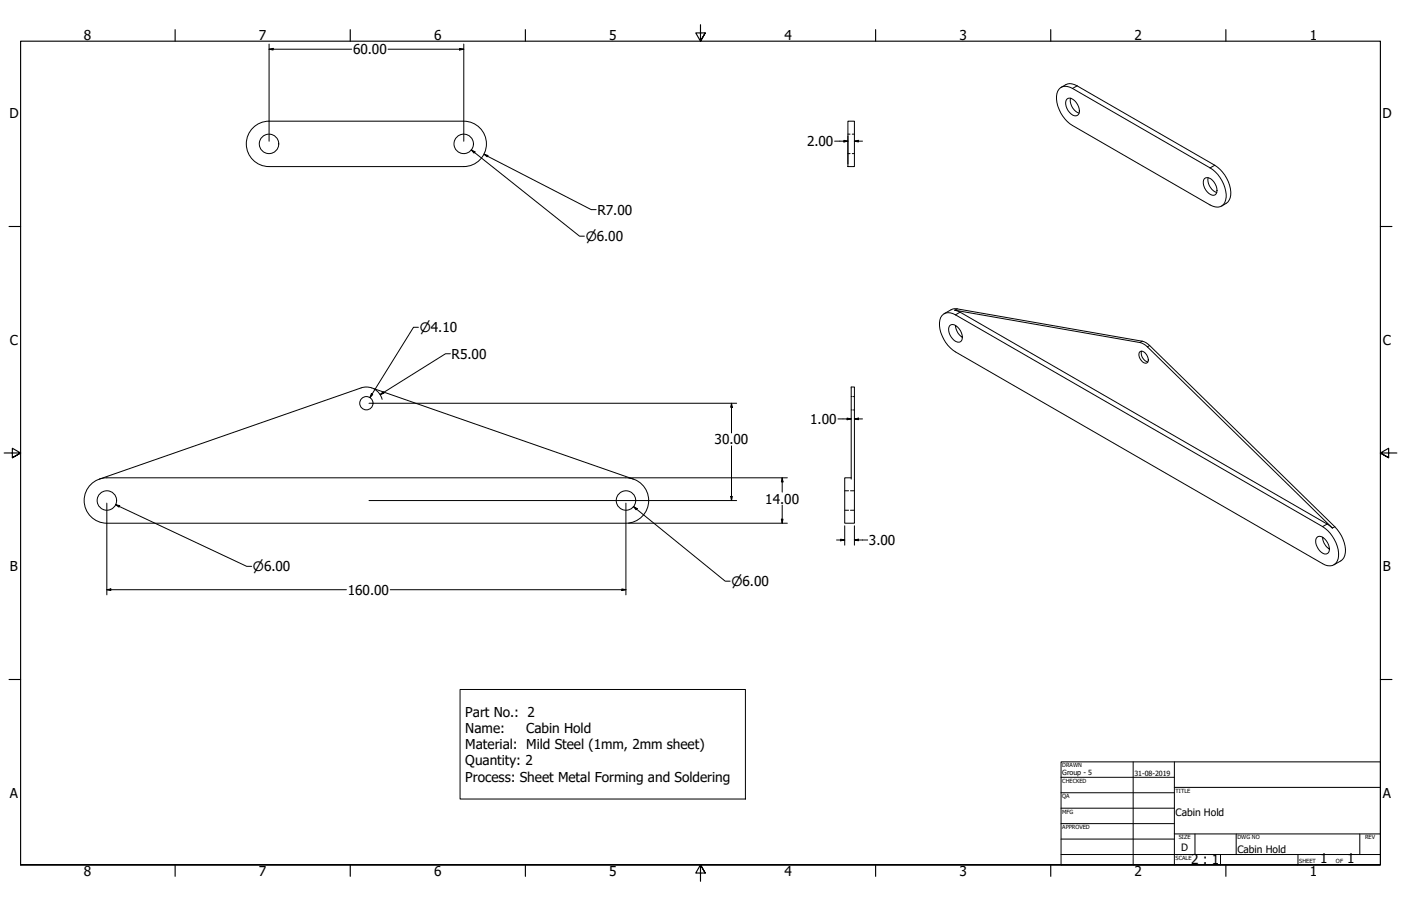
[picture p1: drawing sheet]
<svg xmlns="http://www.w3.org/2000/svg" width="864mm" height="559mm" viewBox="0 0 864 559" stroke-linecap="round" stroke-linejoin="round" font-family="sans-serif">
<!-- layer: Visible (ANSI) -->
<g fill="none" stroke="#000" stroke-width=".62">
<path d="M653 55a6 6 0 0 1 8 0l85 49a20 20 0 0 1 9 21 6 6 0 0 1-9 1l-85-49a20 20 0 0 1-9-21zM654 54a8 8 0 0 1 10-1l85 49a21 21 0 0 1 9 20 8 8 0 0 1-5 5M155 79a14 14 0 0 1 11-4h120a14 14 0 0 1 14 14 14 14 0 0 1-14 14h-120a14 14 0 0 1-13-9 14 14 0 0 1 2-15zM523 75h4v28h-4zM658 61a6 6 0 0 1 7 5v1a2.9 2.9 0 0 1-1 4 2.9 2.9 0 0 1-4-1 7 7 0 0 1-2-9zM660 61a9 9 0 0 0 5 9M743 110a6 6 0 0 1 7 5v1a2.9 2.9 0 0 1-1 4 2.9 2.9 0 0 1-4-1 7 7 0 0 1-2-9zM745 110a8 8 0 0 0 5 9M581 195a6 6 0 0 1 8-1l226 131a20 20 0 0 1 9 21 6 6 0 0 1-9 2l-226-131a20 20 0 0 1-9-21zM582 193a9 9 0 0 1 8-3l114 20 2 1 117 114a19 19 0 0 1 5 19l-1 2-5 2M589 191l114 20 2 1 116 114-3-3-226-130zM589 201v2l2 4a2.4 2.4 0 0 1 2 3 2.4 2.4 0 0 1-4 1 8 8 0 0 1-3-10 6 6 0 0 1 7 4v3"/>
<path d="M703 217a5 5 0 0 1 4 2 5 5 0 0 1 0 5 5 5 0 0 1-4-7zM704 217a6 6 0 0 0 4 6M55 299a14 14 0 0 1 11-4h320a14 14 0 0 1 14 14 14 14 0 0 1-14 14h-320a14 14 0 0 1-13-9 14 14 0 0 1 2-15zM61 296l162-57h3h3l161 57M525 295h-4v28h6v-84h-2v57M815 331l1 4 2 2a2.5 2.5 0 0 1 1 4 2.5 2.5 0 0 1-5 0 7 7 0 0 1-2-10 5 5 0 0 1 7 5v3"/>
<circle cx="166" cy="89" r="6"/>
<circle cx="286" cy="89" r="6"/>
<circle cx="226" cy="249" r="4"/>
<circle cx="66" cy="309" r="6"/>
<circle cx="386" cy="309" r="6"/>
</g>
<!-- layer: Hidden (ANSI) -->
<path d="M523 95h1M523 83h1M525 95h2M525 83h2M525 245h.1M525 253h.1M526 245h1M526 253h1M521 315h2M521 303h2M524 315h3M524 303h3" fill="none" stroke="#000" stroke-width=".62"/>
<!-- layer: Visible Narrow (ANSI) -->
<path d="M664 53l-3 2M749 102l-3 2M590 190l-1 1M592 193l-3 1M704 210l-1 1M709 213l-2 1M818 323l-3 2M823 325l-2 1" fill="none" stroke="#000" stroke-width=".62"/>
<!-- layer: Border (ANSI) -->
<g fill="none" stroke="#000" stroke-width=".7">
<path d="M108 18v7M216 18v7M324 18v7M432 15v10l-3-5h6l-3 5 3-5M540 18v7M648 18v7M756 18v7M6 140h7M851 140h7M3 279h10l-5-3v6l5-3-5 3M861 279h-10l5-3v6l-5-3 5 3M6 419h7"/>
<path d="M851 419h7M13 533v-508h838v508h-838h838M108 533v8M216 533v8M324 533v8M435 538l-3-5 3 5h-6l3-5v11M540 533v8M648 533v8M756 533v8"/>
</g>
<!-- layer: Title (ANSI) -->
<g fill="none" stroke="#000" stroke-width=".62">
<path d="M654 470h197v63h-197zM654 479h70M698 470v63M724 470v63M654 489h70M654 498h70M724 486h127M654 508h70M654 518h70M724 514h127M737 514v13M762 514v13"/>
<path d="M838 514v13M654 527h197M752 527v6M800 527v6"/>
</g>
<!-- layer: Dimension (ANSI) -->
<g fill="none" stroke="#000" stroke-width=".62">
<path d="M166 30h2v1zM166 30h51M166 27v60M239 30h47M283 30h3l-3 1zM286 27v60M291 92l2 2h-1zM291 92l66 54h3M298 95l3 1-1 1zM298 95l66 34h3M514 87h9M520 87h3l-3 1z"/>
<path d="M523 84v17M527 87h2v1zM527 87h5M258 202h-3l-27 43M278 218h-3l-41 25M231 240a10 10 0 0 1 5 6M227 249h227M229 243h1l-2 2zM234 243l2-1 1 1zM451 249v2h-1zM451 249v18M517 258h8"/>
<path d="M522 258h3l-3 1zM527 258h2v1zM527 258h5M451 275v34M387 295h98M482 295l1 2h-1zM482 295v9M66 310v57M71 311l3 1-1 1zM71 311l81 38h3M227 309h227M386 310v57"/>
<path d="M391 312l2 2h-1zM391 312l56 46h3M450 306h1v3zM482 312v11M387 323h98M482 320h1l-1 3zM516 333h5M518 333h3l-3 1zM521 324v12M527 333h2v1zM527 333h8M527 324v12"/>
<path d="M66 364l2-1v1zM66 364h148M241 364h145M383 363l3 1h-3z"/>
</g>
<g fill="#000">
<path d="M166 30h2v1z" fill-rule="evenodd"/>
<path d="M283 30h3l-3 1z" fill-rule="evenodd"/>
<path d="M291 92l2 2h-1z" fill-rule="evenodd"/>
<path d="M298 95l3 1-1 1z" fill-rule="evenodd"/>
<path d="M520 87h3l-3 1z" fill-rule="evenodd"/>
<path d="M527 87h2v1z" fill-rule="evenodd"/>
<path d="M229 243h1l-2 2z" fill-rule="evenodd"/>
<path d="M234 243l2-1 1 1z" fill-rule="evenodd"/>
<path d="M451 249v2h-1z" fill-rule="evenodd"/>
<path d="M522 258h3l-3 1z" fill-rule="evenodd"/>
<path d="M527 258h2v1z" fill-rule="evenodd"/>
<path d="M482 295l1 2h-1z" fill-rule="evenodd"/>
<path d="M71 311l3 1-1 1z" fill-rule="evenodd"/>
<path d="M391 312l2 2h-1z" fill-rule="evenodd"/>
<path d="M450 306h1v3z" fill-rule="evenodd"/>
<path d="M482 320h1l-1 3z" fill-rule="evenodd"/>
<path d="M518 333h3l-3 1z" fill-rule="evenodd"/>
<path d="M527 333h2v1z" fill-rule="evenodd"/>
<path d="M66 364l2-1v1z" fill-rule="evenodd"/>
<path d="M383 363l3 1h-3z" fill-rule="evenodd"/>
</g>
<!-- layer: Symbol (ANSI) -->
<path d="M284 425h175v68h-175z" fill="none" stroke="#000" stroke-width=".62"/>
<g font-size="8.4">
<text x="52" y="24">8</text>
<text x="160" y="24">7</text>
<text x="268" y="24">6</text>
<text x="376" y="24">5</text>
<text x="483" y="24">4</text>
<text x="591" y="24">3</text>
<text x="699" y="24">2</text>
<text x="807" y="24">1</text>
<text x="218" y="33">60.00</text>
<text x="6" y="73">D</text>
<text x="852" y="73">D</text>
<text x="497" y="90">2.00</text>
<text x="368" y="132">R7.00</text>
<text x="6" y="213">C</text>
<text x="852" y="213">C</text>
<text x="278" y="221">R5.00</text>
<text x="499" y="261">1.00</text>
<text x="440" y="274">30.00</text>
<text x="472" y="311">14.00</text>
<text x="536" y="336">3.00</text>
<text x="6" y="352">B</text>
<text x="852" y="352">B</text>
<text x="214" y="367">160.00</text>
<text x="287" y="442">Part No.: 2</text>
<text x="287" y="452">Name:</text>
<text x="324" y="452">Cabin Hold</text>
<text x="287" y="462">Material: Mild Steel (1mm, 2mm sheet)</text>
<text x="287" y="472">Quantity: 2</text>
<text x="287" y="482">Process: Sheet Metal Forming and Soldering</text>
<text x="6" y="492">A</text>
<text x="852" y="492">A</text>
<text x="734" y="533">2 : 1</text>
<text x="814" y="533">1</text>
<text x="830" y="533">1</text>
<text x="52" y="541">8</text>
<text x="160" y="541">7</text>
<text x="268" y="541">6</text>
<text x="376" y="541">5</text>
<text x="483" y="541">4</text>
<text x="591" y="541">3</text>
<text x="699" y="541">2</text>
<text x="807" y="541">1</text>
</g>
<g font-size="8">
<text x="361" y="149">⌀6.00</text>
<text x="259" y="205">⌀4.10</text>
<text x="156" y="352">⌀6.00</text>
<text x="451" y="361">⌀6.00</text>
</g>
<g font-size="6.3">
<text x="725" y="503">Cabin Hold</text>
<text x="728" y="525">D</text>
<text x="763" y="526">Cabin Hold</text>
</g>
<g font-size="4.4">
<text x="655" y="478">Group - 5</text>
<text x="699" y="479">31-08-2019</text>
</g>
<g font-size="3.5">
<text x="655" y="473">DRAWN</text>
<text x="655" y="483">CHECKED</text>
<text x="725" y="489">TITLE</text>
<text x="655" y="492">QA</text>
<text x="655" y="502">MFG</text>
<text x="655" y="511">APPROVED</text>
<text x="727" y="518">SIZE</text>
<text x="763" y="518">DWG NO</text>
<text x="841" y="518">REV</text>
<text x="725" y="530">SCALE</text>
<text x="801" y="533">SHEET</text>
<text x="824" y="533">OF</text>
</g>
</svg>
